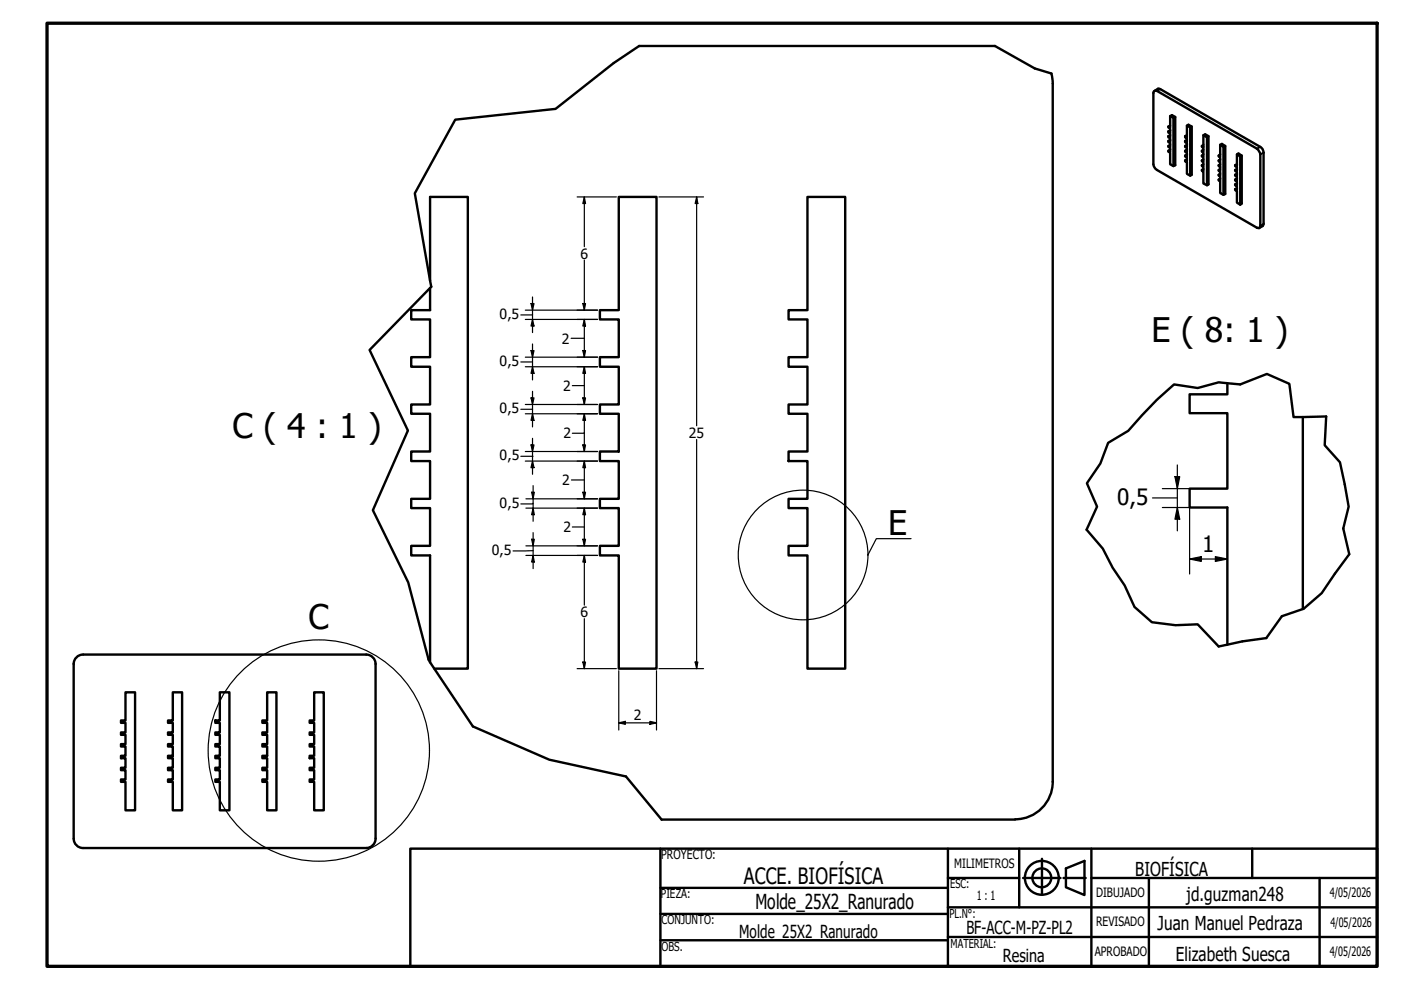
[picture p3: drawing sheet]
<svg xmlns="http://www.w3.org/2000/svg" width="297mm" height="210mm" viewBox="0 0 297 210" stroke-linecap="round" stroke-linejoin="round" font-family="sans-serif">
<!-- layer: Visible (ISO) -->
<g fill="none" stroke="#000" stroke-width=".51">
<path d="M135.5 9.8h75.4M222.9 15.6l.3 2.1M223.2 17.8v147.9a8 8 0 0 1-8 8M244.6 19.4l.4-.2 .3 .1 21.5 12.5 .4 .9v15.2l-.2 .5-.5-.1-21.5-12.5-.5-1zM244.8 19.3l.9-.5 .3 .1 21.2 12.3a1.4 1.4 0 0 1 .7 1.2v15.1l-.2 .4-.7 .5M247.7 29.9v.2l.4 .2v.9l-.4-.2M248.1 28.7l-.4 .2v.2l.4 .2v.8l-.4-.2 .4-.2M248.1 27.7l-.4 .1v.3l.4 .2v.8l-.4-.2M248.1 26.6l-.4 .2v.2l.4 .3v.8l-.4-.3M248.1 24.6l.7 .4 .4-.2M248.1 31.7l-.4 .3v.2l.4 .2v2.4l.7 .4M248.1 30.7l-.4 .3v.2l.4 .1v.9l-.4-.2"/>
<path d="M248.8 25v10.2l.4-.2v-10.2l-.7-.4-.4 .2v2.4l-.4-.2M251.7 30.7l-.4 .3v.2l.4 .1v.9l-.4-.2M251.7 29.7l-.4 .2v.2l.4 .2v.9l-.4-.2M251.7 28.7l-.4 .2v.2l.4 .2v.8l-.4-.2M251.7 26.6l.6 .4 .4-.2M251.7 33.8l-.4 .2v.2l.4 .2v2.5l.6 .3M251.7 32.7l-.4 .3v.2l.4 .2v.8l-.4-.2M251.7 31.7l-.4 .3v.2l.4 .2v.8l-.4-.2M252.3 27v10.2l.4-.1v-10.3l-.7-.3-.3 .1v2.5l-.4-.2M255.1 28.7l.8 .4 .3-.2M255.1 35.8l-.3 .2v.2l.3 .2v2.5l.8 .4M255.1 34.8l-.3 .2v.2l.3 .2v.8l-.3-.2"/>
<path d="M255.1 33.8l-.3 .2v.2l.3 .2v.8l-.3-.2M255.1 32.7l-.3 .3v.2l.3 .2v.8l-.3-.2M255.1 31.7l-.3 .3v.2l.3 .2v.8l-.3-.2M255.1 30.7l-.3 .3v.2l.3 .1v.9l-.3-.2M255.9 29.1v10.2l.3-.2v-10.2l-.7-.4-.4 .2v2.5l-.3-.2M258.7 34.8l-.3 .2v.2l.3 .2v.8l-.3-.2M258.7 33.8l-.3 .2v.2l.3 .2v.8l-.3-.2M258.7 32.7l-.3 .3v.2l.3 .2v.8l-.3-.2M258.7 30.7l.7 .5 .4-.2M258.7 37.9l-.3 .2v.2l.3 .2v2.4l.7 .4M258.7 36.9l-.3 .2v.1l.3 .2v.9l-.3-.2M258.7 35.8l-.3 .2v.2l.3 .2v.8l-.3-.1"/>
<path d="M259.4 31.2v10.1l.4-.2v-10.1l-.7-.5-.4 .2v2.5l-.3-.2M261.9 38.1v.2l.4 .2v.8l-.4-.2M262.3 36.9l-.4 .2v.1l.4 .2v.9l-.4-.2 .4-.2M262.3 35.8l-.4 .2v.2l.4 .2v.8l-.4-.1M262.3 34.8l-.4 .2v.2l.4 .2v.8l-.4-.2M262.3 32.7l.7 .5 .3-.2M262.3 39.9l-.4 .2v.2l.4 .2v2.5l.7 .4M262.3 38.9l-.4 .2v.2l.4 .2v.8l-.4-.2M263 33.2v10.2l.3-.2v-10.2l-.7-.5-.3 .2v2.5l-.4-.2M91.2 59.5v-17.7h8v100h-7.1M131.2 41.8h8v100h-8v-24h-4v-2.1h4v-8h-4v-1.9h4v-8h-4v-2.1h4v-8h-4v-1.9h4v-8h-4v-2.1h4v-8h-4v-1.9h4zM171.2 41.8h8v100h-8v-24h-4v-2.1h4v-8h-4v-1.9h4v-8h-4v-2.1h4v-8h-4v-1.9h4v-8h-4v-2.1h4v-8h-4v-1.9h4z"/>
<path d="M91.2 61.1v4.7h-4v1.9h4v8h-4v2.1h4v8h-4v1.9h4v8h-4v2.1h4v8h-4v1.9h4v8h-4v2.1h4v22.6M260.2 81.3v2.3h-8v4h8v16h-8v4h8v29.1M276.2 88.4v40.7M17.6 138.8a2 2 0 0 0-2 2M17.7 138.8h59.9a2 2 0 0 1 2 2M15.6 140.8v37a2 2 0 0 0 2 2M26.6 146.8h2v25h-2v-6h-.9v-.5h.9v-2h-.9v-.5h.9v-2h-.9v-.6h.9v-1.9h-.9v-.5h.9v-2h-.9v-.5h.9v-2h-.9v-.5h.9zM36.6 146.8h2v25h-2v-6h-1v-.5h1v-2h-1v-.5h1v-2h-1v-.6h1v-1.9h-1v-.5h1v-2h-1v-.5h1v-2h-1v-.5h1zM46.6 146.8h2v25h-2v-6h-.9v-.5h.9v-2h-.9v-.5h.9v-2h-.9v-.6h.9v-1.9h-.9v-.5h.9v-2h-.9v-.5h.9v-2h-.9v-.5h.9zM56.6 146.8h2v25h-2v-6h-1v-.5h1v-2h-1v-.5h1v-2h-1v-.6h1v-1.9h-1v-.5h1v-2h-1v-.5h1v-2h-1v-.5h1zM66.6 146.8h2v25h-2v-6h-.9v-.5h.9v-2h-.9v-.5h.9v-2h-.9v-.6h.9v-1.9h-.9v-.5h.9v-2h-.9v-.5h.9v-2h-.9v-.5h.9zM79.6 140.8v37a2 2 0 0 1-2 2h-59.9"/>
<path d="M140.3 173.8h74.9"/>
</g>
<!-- layer: Visible Narrow (ISO) -->
<path d="M246 18.9l-.7 .4M267.2 31.2l-.7 .3M267.9 32.4l-.7 .3M267.9 47.5l-.7 .4" fill="none" stroke="#000" stroke-width=".38"/>
<!-- layer: Break Line (ISO) -->
<path d="M135.5 9.8l-5.4 3.6-12.3 9.7-21.3 2.3-8.6 15.6 3.5 19.8-13 13.4 8.1 17.1-7.4 16.9 7.5 15.3 4.3 16.4 9.4 14.1 16.2 7.1 16.2 3.5 7.6 9.2M210.9 9.8l8.5 4.7 3.5 1.1M234.9 93.9l4.3-2.6 6.1-6.6 3.6-3.2 5 .8 4.5-1.2 4.6 .4 5.6-2.2 4.8 2.1 .9 7 6.9-.1-.3 6.1 3.2 3.6 1.8 9.4-1.1 4.6 1.3 5.5-5.9 8.3-3.7 3.2-4.7 1.7-3.3 4.6-5.1 .7-5 1.1-4.5-4.7-4.7 .2-5-.7-3.7-3.2-2.1-4.6-2.5-3.7-2.1-4.1-3.4-4 2.2-4.9-2.2-4.9 2.9-4.2z" fill="none" stroke="#000" stroke-width=".51"/>
<!-- layer: Detail Boundary (ISO) -->
<g fill="none" stroke="#000" stroke-width=".25">
<path d="M193.2 114.2h-7.4l-1.8 3.4"/>
<circle cx="170.3" cy="117.7" r="13.7"/>
<circle cx="67.6" cy="159.1" r="23.5"/>
</g>
<!-- layer: Border (ISO) -->
<path d="M10 4.9h282v200h-282z" fill="none" stroke="#000" stroke-width=".7"/>
<!-- layer: Title (ISO) -->
<g fill="none" stroke="#000" stroke-width=".51">
<path d="M87 179.9h205v25h-205zM140 179.9v25M201 179.9v25M216.1 179.9v12.5M231.4 179.9v25M265.5 179.9v6.3M140 199.4h61M140 193.8h61M140 188.2h61M201 186.2h15.1M201 198.7h91M201 192.4h91"/>
<path d="M216.9 186.2h8M220.9 182.1v7.6M225.5 186.2h4.7M226 184.1l3.9-1.6v7.3l-3.9-1.7zM231.4 186.2h60.6M243.6 186.2v18.7M279.8 186.2v18.7"/>
<circle cx="220.9" cy="186.1" r="3.6"/>
<circle cx="220.9" cy="186.1" r="2"/>
</g>
<!-- layer: Dimension (ISO) -->
<g fill="none" stroke="#000" stroke-width=".25">
<path d="M122.4 41.8h8.3M123.9 41.8l.2 1.4h-.5zM123.9 41.8v10.5M123.9 55.2v10.6M139.7 41.8h9.5M147.7 41.8l.3 1.4h-.6zM147.7 41.8v48.5M110.4 76.7h2.5M111.4 77.8h15.3M111.4 75.7h15.3M111.4 67.7h15.3M111.4 65.8h15.3"/>
<path d="M112.6 74.3h.6l-.3 1.4zM112.6 64.4h.6l-.3 1.4zM112.9 77.8l.3 1.4h-.6zM112.9 67.7l.3 1.4h-.6zM112.9 66.7l-2.5 .1M112.9 63v7.5M112.9 72.9v7.7M121.1 71.7h2.8M123.6 74.3h.5l-.2 1.4zM123.6 64.4h.5l-.2 1.4zM123.9 77.8l.2 1.4h-.5zM123.9 67.7l.2 1.4h-.5z"/>
<path d="M123.9 67.7v8M123.9 77.8v8M110.4 96.7h2.5M111.4 97.8h15.3M111.4 95.7h15.3M111.4 87.7h15.3M111.4 85.8h15.3M112.6 94.3h.6l-.3 1.4zM112.6 84.4h.6l-.3 1.4zM112.9 97.8l.3 1.4h-.6zM112.9 87.7l.3 1.4h-.6zM112.9 86.7l-2.5 .1"/>
<path d="M112.9 83v7.5M112.9 92.9v7.7M121.3 81.8h2.6M123.6 94.3h.5l-.2 1.4zM123.6 84.4h.5l-.2 1.4zM123.9 97.8l.2 1.4h-.5zM123.9 87.7l.2 1.4h-.5zM123.9 91.7v.2h-2.6M123.9 87.7v8M123.9 97.8v8M147.7 93.2v48.6M249.6 98.6v14"/>
<path d="M111.5 117.8h15.2M111.5 115.7h15.2M111.5 107.7h15.2M111.5 105.8h15.2M112.7 114.3h.6l-.3 1.4zM112.7 104.4h.6l-.3 1.4zM113 117.8l.3 1.4h-.6zM113 116.7l-4.2 .1M113 107.7l.3 1.4h-.6zM113 106.7v.1h-2.6M113 103v7.5M113 112.9v7.7"/>
<path d="M121.2 101.8h2.7M121.3 111.7h2.6M123.6 114.3h.5l-.2 1.4zM123.6 104.4h.5l-.2 1.4zM123.9 117.8l.2 1.4h-.5zM123.9 107.7l.2 1.4h-.5zM123.9 107.7v8M123.9 117.8v10.5M244.3 105.6h5.3M246.4 107.6h5.8v14.1M246.4 103.6h5.8M249.1 101.1h1l-.5 2.5z"/>
<path d="M249.6 107.6l.5 2.5h-1zM252.2 118.5l2.5-.5v1zM252.2 118.5h8M257.7 118l2.5 .5-2.5 .5zM123.9 131.2v10.6M122.4 141.8h8.3M123.6 140.4h.5l-.2 1.4zM131.2 153.3l1.4-.4v.7zM131.2 153.3h8M131.2 142.2v12.6M137.8 152.9l1.4 .4-1.4 .3zM139.2 142.2v12.6"/>
<path d="M139.7 141.8h9.5M147.4 140.4h.6l-.3 1.4z"/>
</g>
<g fill="#000">
<path d="M123.9 41.8l.2 1.4h-.5zM147.7 41.8l.3 1.4h-.6zM112.6 74.3h.6l-.3 1.4zM112.6 64.4h.6l-.3 1.4zM112.9 77.8l.3 1.4h-.6zM112.9 67.7l.3 1.4h-.6zM123.6 74.3h.5l-.2 1.4zM123.6 64.4h.5l-.2 1.4zM123.9 77.8l.2 1.4h-.5zM123.9 67.7l.2 1.4h-.5zM112.6 94.3h.6l-.3 1.4zM112.6 84.4h.6l-.3 1.4z"/>
<path d="M112.9 97.8l.3 1.4h-.6zM112.9 87.7l.3 1.4h-.6zM123.6 94.3h.5l-.2 1.4zM123.6 84.4h.5l-.2 1.4zM123.9 97.8l.2 1.4h-.5zM123.9 87.7l.2 1.4h-.5zM112.7 114.3h.6l-.3 1.4zM112.7 104.4h.6l-.3 1.4zM113 117.8l.3 1.4h-.6zM113 107.7l.3 1.4h-.6zM123.6 114.3h.5l-.2 1.4zM123.6 104.4h.5l-.2 1.4z"/>
<path d="M123.9 117.8l.2 1.4h-.5zM123.9 107.7l.2 1.4h-.5zM249.1 101.1h1l-.5 2.5zM249.6 107.6l.5 2.5h-1zM252.2 118.5l2.5-.5v1zM257.7 118l2.5 .5-2.5 .5zM123.6 140.4h.5l-.2 1.4zM131.2 153.3l1.4-.4v.7zM137.8 152.9l1.4 .4-1.4 .3zM147.4 140.4h.6l-.3 1.4z"/>
</g>
<g font-size="7.2">
<text x="244.2" y="72.6">E ( 8: 1 )</text>
<text x="49.3" y="92.9">C ( 4 : 1 )</text>
<text x="188.3" y="113.4">E</text>
<text x="65.4" y="133.3">C</text>
</g>
<g font-size="4.8">
<text x="236.9" y="107">0,5</text>
<text x="254.9" y="117">1</text>
<text x="157.7" y="187.4">ACCE. BIOFÍSICA</text>
</g>
<text font-size="4.4" x="160.1" y="192.6">Molde_25X2_Ranurado</text>
<g font-size="4.1">
<text x="240.7" y="185.8">BIOFÍSICA</text>
<text x="251.6" y="191">jd.guzman248</text>
<text x="245.4" y="197.1">Juan Manuel Pedraza</text>
<text x="249.3" y="203.7">Elizabeth Suesca</text>
</g>
<g font-size="3.8">
<text x="156.7" y="199">Molde_25X2_Ranurado</text>
<text x="204.9" y="198.1">BF-ACC-M-PZ-PL2</text>
<text x="212.6" y="204.1">Resina</text>
</g>
<g font-size="3">
<text x="123.1" y="54.8">6</text>
<text x="105.9" y="67.6">0,5</text>
<text x="105.9" y="77.6">0,5</text>
<text x="119.1" y="72.9">2</text>
<text x="119.4" y="82.9">2</text>
<text x="105.9" y="87.6">0,5</text>
<text x="119.4" y="92.9">2</text>
<text x="146" y="92.9">25</text>
<text x="105.9" y="97.6">0,5</text>
<text x="105.9" y="107.7">0,5</text>
<text x="119.2" y="102.9">2</text>
<text x="119.4" y="112.9">2</text>
<text x="104.3" y="117.6">0,5</text>
<text x="123.1" y="130.8">6</text>
<text x="134.4" y="152.7">2</text>
</g>
<g font-size="2.7">
<text x="140.2" y="182.2">PROYECTO:</text>
<text x="202.3" y="184.1">MILIMETROS</text>
<text x="207.1" y="190.9">1 : 1</text>
<text x="232.4" y="190.1">DIBUJADO</text>
<text x="281.9" y="190.2">4/05/2026</text>
<text x="232.4" y="196.3">REVISADO</text>
<text x="282.1" y="196.4">4/05/2026</text>
<text x="232.1" y="202.6">APROBADO</text>
<text x="281.9" y="202.6">4/05/2026</text>
</g>
<g font-size="2.6">
<text x="140.1" y="190.4">PIEZA:</text>
<text x="201.5" y="188.3">ESC:</text>
<text x="140.3" y="195.9">CONJUNTO:</text>
<text x="201.3" y="194.5">PL.N°:</text>
<text x="140.3" y="201.6">OBS.</text>
<text x="201.5" y="201">MATERIAL:</text>
</g>
</svg>
